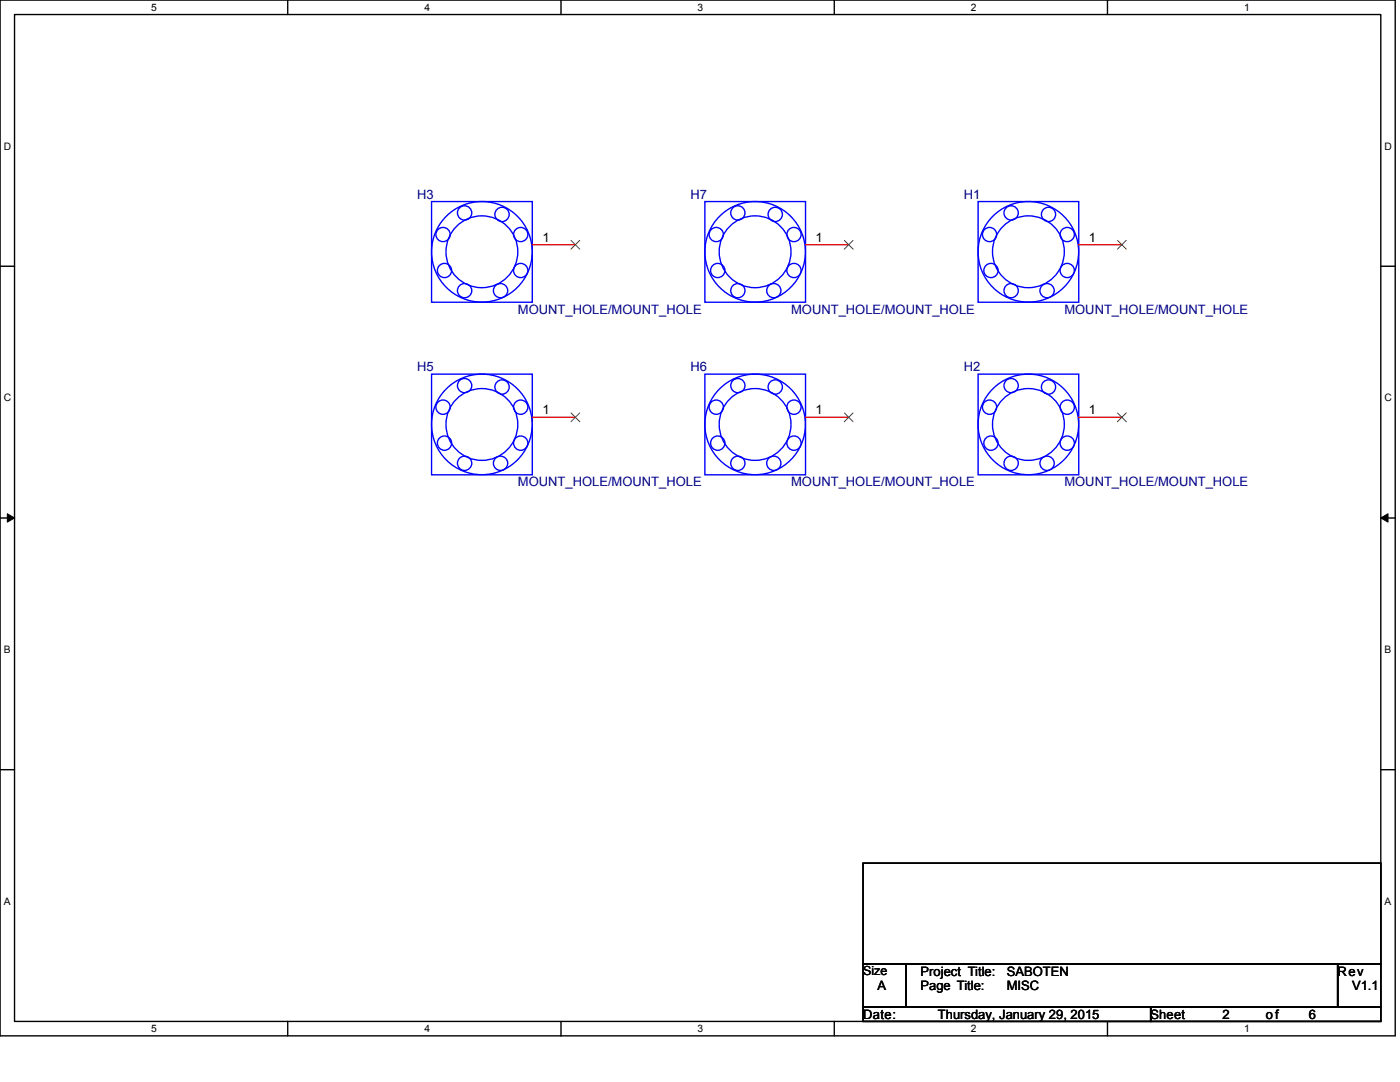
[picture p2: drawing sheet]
<svg xmlns="http://www.w3.org/2000/svg" width="279mm" height="216mm" viewBox="0 0 279 216" stroke-linecap="round" stroke-linejoin="round" font-family="sans-serif">
<path d="M0 0h278.4v206.7h-278.4zM2.9 2.9h272.7v200.9h-272.7z" fill="none" stroke="#000" stroke-width=".28"/>
<g fill="#fff">
<path d="M30.2 .3h1.1v2.3h-1.1z"/>
<path d="M30.2 204.1h1.1v2.3h-1.1z"/>
</g>
<path d="M57.4 0v2.9M57.4 203.8v2.9" fill="none" stroke="#000" stroke-width=".28"/>
<g fill="#fff">
<path d="M84.7 .3h1.1v2.3h-1.1z"/>
<path d="M84.7 204.1h1.1v2.3h-1.1z"/>
</g>
<path d="M112 0v2.9M112 203.8v2.9" fill="none" stroke="#000" stroke-width=".28"/>
<g fill="#fff">
<path d="M139.2 .3h1.2v2.3h-1.2z"/>
<path d="M139.2 204.1h1.2v2.3h-1.2z"/>
</g>
<path d="M166.5 0v2.9M166.5 203.8v2.9" fill="none" stroke="#000" stroke-width=".28"/>
<g fill="#fff">
<path d="M193.8 .3h1.1v2.3h-1.1z"/>
<path d="M193.8 204.1h1.1v2.3h-1.1z"/>
</g>
<path d="M221 0v2.9M221 203.8v2.9" fill="none" stroke="#000" stroke-width=".28"/>
<g fill="#fff">
<path d="M248.3 .3h1.1v2.3h-1.1z"/>
<path d="M248.3 204.1h1.1v2.3h-1.1z"/>
<path d="M.7 28h1.5v2.3h-1.5z"/>
<path d="M276.3 28h1.5v2.3h-1.5z"/>
<path d="M.7 78.2h1.5v2.3h-1.5z"/>
<path d="M276.3 78.2h1.5v2.3h-1.5z"/>
</g>
<path d="M0 53.1h2.9M275.6 53.1h2.8" fill="none" stroke="#000" stroke-width=".28"/>
<g fill="#fff">
<path d="M.7 128.5h1.4v2.2h-1.4z"/>
<path d="M276.3 128.5h1.4v2.2h-1.4z"/>
</g>
<path d="M0 103.4h2.9M275.6 103.4h2.8" fill="none" stroke="#000" stroke-width=".28"/>
<path d="M1.5 102.5l1.4 .9-1.4 .8zM275.6 103.4l1.4-.9v1.7z" fill="#000" stroke="#000" stroke-width=".2"/>
<g fill="#fff">
<path d="M.7 178.7h1.4v2.3h-1.4z"/>
<path d="M276.3 178.7h1.4v2.3h-1.4z"/>
</g>
<path d="M0 153.6h2.9M275.6 153.6h2.8M172.2 172.2h103.4v20.1h-103.4zM172.2 192.3h8.6v8.6h-8.6zM180.8 192.3h86.2v8.6h-86.2zM267 192.3h8.6v8.6h-8.6zM172.2 200.9h57.4v2.9h-57.4zM229.6 200.9h46v2.9h-46z" fill="none" stroke="#000" stroke-width=".28"/>
<g fill="none" stroke="#00f" stroke-width=".28">
<path d="M86.1 40.2h20.1v20.1h-20.1zM140.7 40.2h20.1v20.1h-20.1zM195.2 40.2h20.1v20.1h-20.1zM86.1 74.7h20.1v20h-20.1zM140.7 74.7h20.1v20h-20.1zM195.2 74.7h20.1v20h-20.1z"/>
<circle cx="88.4" cy="46.8" r="1.43"/>
<circle cx="88.7" cy="54" r="1.42"/>
<circle cx="92.7" cy="42.5" r="1.43"/>
<circle cx="92.7" cy="58" r="1.43"/>
<circle cx="96.2" cy="50.2" r="7.2"/>
<circle cx="96.2" cy="50.2" r="10"/>
<circle cx="99.9" cy="58" r="1.43"/>
<circle cx="100.2" cy="42.8" r="1.43"/>
<circle cx="103.9" cy="54" r="1.43"/>
<circle cx="103.9" cy="46.8" r="1.43"/>
<circle cx="143" cy="46.8" r="1.43"/>
<circle cx="143.2" cy="54" r="1.43"/>
<circle cx="147.2" cy="42.5" r="1.43"/>
<circle cx="147.3" cy="58" r="1.42"/>
<circle cx="150.7" cy="50.2" r="7.2"/>
<circle cx="150.7" cy="50.2" r="10"/>
<circle cx="154.4" cy="58" r="1.42"/>
<circle cx="154.7" cy="42.8" r="1.43"/>
<circle cx="158.5" cy="46.8" r="1.42"/>
<circle cx="158.5" cy="54" r="1.42"/>
<circle cx="197.5" cy="46.8" r="1.42"/>
<circle cx="197.8" cy="54" r="1.43"/>
<circle cx="201.8" cy="42.5" r="1.43"/>
<circle cx="201.8" cy="58" r="1.43"/>
<circle cx="205.2" cy="50.2" r="10"/>
<circle cx="205.2" cy="50.2" r="7.2"/>
<circle cx="209" cy="58" r="1.43"/>
<circle cx="209.2" cy="42.8" r="1.43"/>
<circle cx="213" cy="54" r="1.43"/>
<circle cx="213" cy="46.8" r="1.43"/>
<circle cx="92.7" cy="76.9" r="1.43"/>
<circle cx="100.2" cy="77.2" r="1.43"/>
<circle cx="147.3" cy="76.9" r="1.42"/>
<circle cx="154.7" cy="77.2" r="1.43"/>
<circle cx="201.8" cy="76.9" r="1.43"/>
<circle cx="209.2" cy="77.2" r="1.43"/>
<circle cx="88.4" cy="81.2" r="1.43"/>
<circle cx="88.7" cy="88.4" r="1.43"/>
<circle cx="92.7" cy="92.4" r="1.43"/>
<circle cx="96.2" cy="84.7" r="7.2"/>
<circle cx="96.2" cy="84.7" r="10"/>
<circle cx="99.9" cy="92.4" r="1.43"/>
<circle cx="103.9" cy="81.2" r="1.43"/>
<circle cx="103.9" cy="88.4" r="1.43"/>
<circle cx="142.9" cy="81.2" r="1.43"/>
<circle cx="143.2" cy="88.4" r="1.43"/>
<circle cx="147.2" cy="92.4" r="1.43"/>
<circle cx="150.7" cy="84.7" r="7.2"/>
<circle cx="150.7" cy="84.7" r="10"/>
<circle cx="154.4" cy="92.4" r="1.43"/>
<circle cx="158.4" cy="88.4" r="1.43"/>
<circle cx="158.4" cy="81.2" r="1.43"/>
<circle cx="197.5" cy="81.2" r="1.43"/>
<circle cx="197.8" cy="88.4" r="1.43"/>
<circle cx="201.8" cy="92.4" r="1.43"/>
<circle cx="205.2" cy="84.7" r="10"/>
<circle cx="205.2" cy="84.7" r="7.2"/>
<circle cx="209" cy="92.4" r="1.43"/>
<circle cx="213" cy="81.2" r="1.43"/>
<circle cx="213" cy="88.4" r="1.43"/>
</g>
<path d="M106.2 48.8h8.6M160.8 48.8h8.6M215.3 48.8h8.6M106.2 83.3h8.6M160.8 83.3h8.6M215.3 83.3h8.6" fill="none" stroke="#f00" stroke-width=".28"/>
<path d="M114 48l1.7 1.7M115.7 48l-1.8 1.7M168.5 48l1.8 1.7M170.2 48l-1.7 1.7M223 48l1.8 1.7M224.8 48l-1.8 1.7M114 82.4l1.7 1.8M115.7 82.4l-1.8 1.8M168.5 82.4l1.8 1.8M170.2 82.4l-1.7 1.8M223 82.4l1.8 1.8M224.8 82.4l-1.8 1.8" fill="none" stroke="#804000" stroke-width=".2"/>
<g font-size="2.6" fill="#000080">
<text x="83.3" y="39.7">H3</text>
<text x="137.8" y="39.7">H7</text>
<text x="192.3" y="39.7">H1</text>
<text x="103.4" y="62.6">MOUNT_HOLE/MOUNT_HOLE</text>
<text x="157.9" y="62.6">MOUNT_HOLE/MOUNT_HOLE</text>
<text x="212.4" y="62.6">MOUNT_HOLE/MOUNT_HOLE</text>
<text x="83.3" y="74.1">H5</text>
<text x="137.8" y="74.1">H6</text>
<text x="192.3" y="74.1">H2</text>
<text x="103.4" y="97.1">MOUNT_HOLE/MOUNT_HOLE</text>
<text x="157.9" y="97.1">MOUNT_HOLE/MOUNT_HOLE</text>
<text x="212.4" y="97.1">MOUNT_HOLE/MOUNT_HOLE</text>
</g>
<g font-size="2.6">
<text x="108.2" y="48.2">1</text>
<text x="162.8" y="48.2">1</text>
<text x="217.3" y="48.2">1</text>
<text x="108.2" y="82.7">1</text>
<text x="162.8" y="82.7">1</text>
<text x="217.3" y="82.7">1</text>
<text x="175.1" y="197.5">A</text>
<text x="183.7" y="194.7">Project Title:</text>
<text x="183.7" y="197.5">Page Title:</text>
<text x="200.9" y="194.7">SABOTEN</text>
<text x="200.9" y="197.5">MISC</text>
<text x="267" y="194.7">Rev</text>
<text x="269.8" y="197.5">V1.1</text>
<text x="172.2" y="203.3">Date:</text>
<text x="187.2" y="203.3">Thursday, January 29, 2015</text>
<text x="229.6" y="203.3">Sheet</text>
<text x="244" y="203.3">2</text>
<text x="252.6" y="203.3">of</text>
<text x="261.2" y="203.3">6</text>
</g>
<text font-size="2.5" x="172.2" y="194.6">Size</text>
<g font-size="2">
<text x="30.2" y="2.2">5</text>
<text x="84.7" y="2.2">4</text>
<text x="139.2" y="2.2">3</text>
<text x="193.8" y="2.2">2</text>
<text x="248.3" y="2.2">1</text>
<text x=".7" y="29.8">D</text>
<text x="276.3" y="29.8">D</text>
<text x=".7" y="80.1">C</text>
<text x="276.3" y="80.1">C</text>
<text x=".7" y="130.3">B</text>
<text x="276.3" y="130.3">B</text>
<text x=".7" y="180.5">A</text>
<text x="276.3" y="180.5">A</text>
<text x="30.2" y="206">5</text>
<text x="84.7" y="206">4</text>
<text x="139.2" y="206">3</text>
<text x="193.8" y="206">2</text>
<text x="248.3" y="206">1</text>
</g>
</svg>
